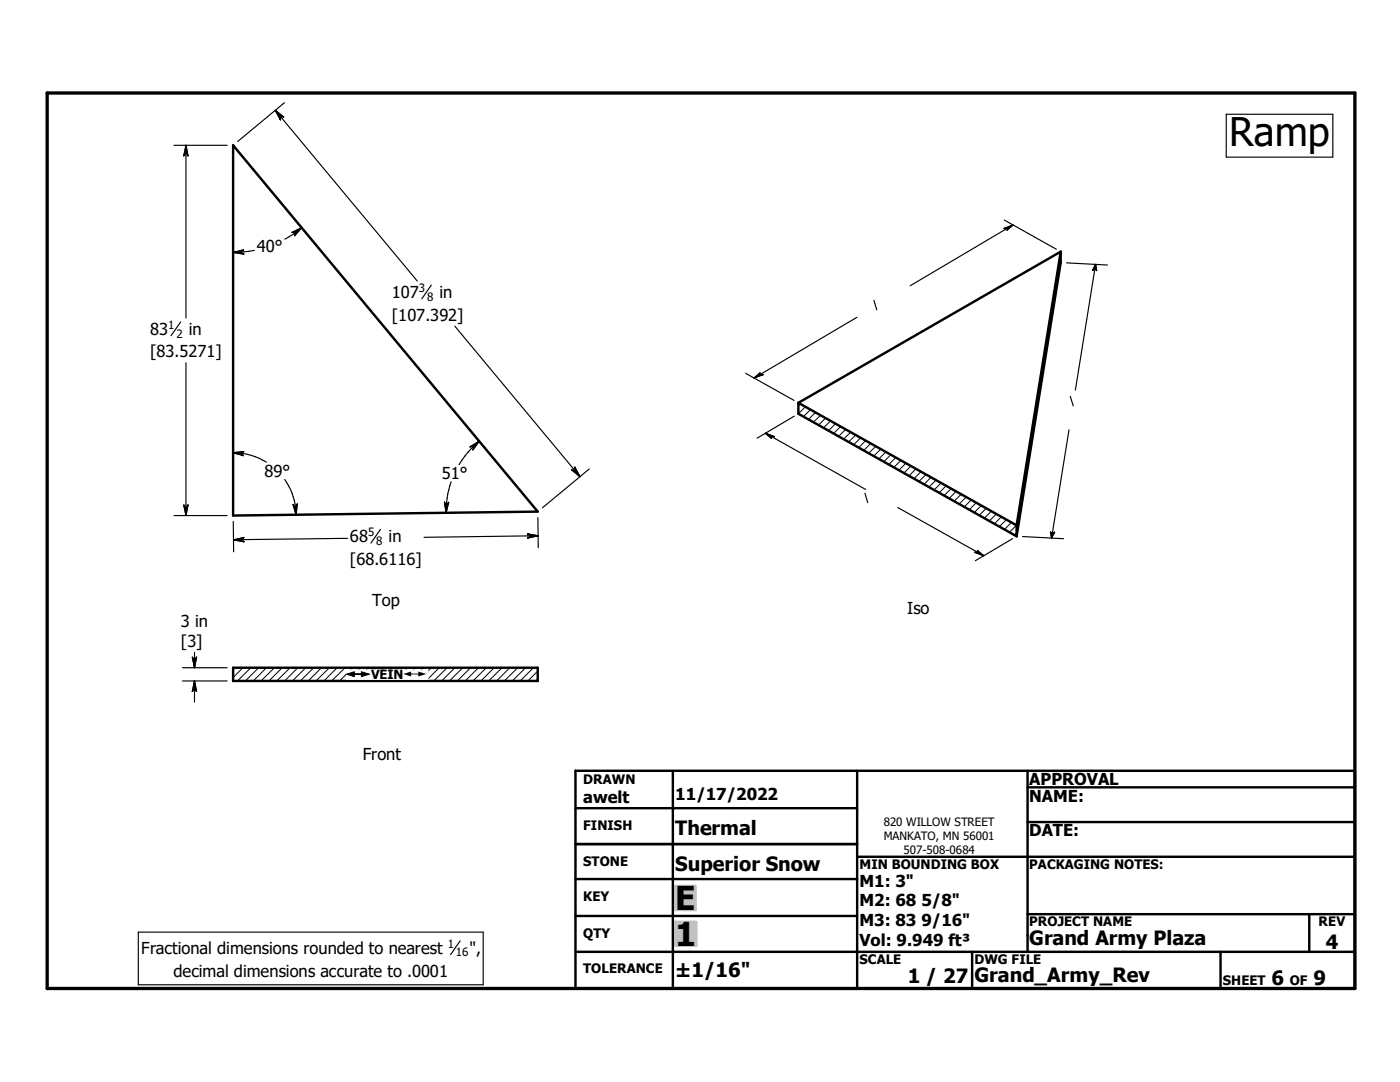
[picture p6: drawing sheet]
<svg xmlns="http://www.w3.org/2000/svg" width="279mm" height="216mm" viewBox="0 0 279 216" stroke-linecap="round" stroke-linejoin="round" font-family="sans-serif">
<g fill="none" stroke="#000" stroke-width=".48">
<path d="M46.5 29l60.8 73.1-60.8 .8zM211.7 50.2l-52.4 30.2M211.7 50.2v2.2l-8.8 54.6M211.7 50.2l-8.8 54.6M159.3 80.4v2.2l43.6 24.4M159.3 80.4l43.6 24.4M202.9 104.8v2.2M46.5 133.2h60.8v2.7h-60.8zM114.8 153.8h155.6v43.4h-155.6zM134.3 153.8v43.4M171.1 153.8v43.4M205.1 157.1h65.3"/>
<path d="M205.1 153.8v36.1M114.8 175.4h56.3M114.8 161.3h56.3M114.8 168.4h56.3M171.1 171h99.3M205.1 164h65.3M114.8 182.8h56.3M114.8 189.9h155.6M194 189.9v7.3M205.1 182.4h65.3M243.6 189.9v7.3M261.3 182.4v7.5"/>
</g>
<g fill="none" stroke="#000" stroke-width=".2">
<path d="M210.5 59.6l-.4 .4M210.8 57.8l-.4 .4M211.1 55.9l-.4 .4M211.4 54.1l-.4 .4M211.7 52.2l-.4 .4M211.7 50.6l-.1 .1M207.5 78.3l-.4 .4M207.8 76.4l-.4 .4M208.1 74.5l-.4 .4M208.4 72.7l-.4 .4M208.7 70.8l-.4 .4M209 69l-.4 .4"/>
<path d="M209.3 67.1l-.4 .4M209.6 65.2l-.4 .4M209.9 63.4l-.4 .4M210.2 61.5l-.4 .4M159.7 80.6l-.4 .4M160.7 81.2l-1.4 1.4M161.7 81.8l-1.3 1.3M162.7 82.3l-1.4 1.4M163.7 82.9l-1.4 1.3M164.8 83.4l-1.4 1.4M165.7 84l-1.4 1.4M166.7 84.5l-1.3 1.4"/>
<path d="M167.8 85.1l-1.4 1.4M168.7 85.7l-1.3 1.4M169.8 86.2l-1.4 1.4M170.8 86.8l-1.4 1.4M171.8 87.4l-1.4 1.4M172.8 87.9l-1.4 1.4M173.8 88.5l-1.4 1.4M174.8 89.1l-1.4 1.3M175.8 89.6l-1.4 1.4M176.8 90.2l-1.4 1.4M177.8 90.7l-1.4 1.4M178.8 91.3l-1.4 1.4"/>
<path d="M179.8 91.9l-1.4 1.3M180.8 92.4l-1.4 1.4M181.8 93l-1.4 1.4M182.8 93.6l-1.4 1.4M183.8 94.1l-1.4 1.4M184.8 94.7l-1.4 1.4M185.8 95.3l-1.4 1.3M186.8 95.8l-1.4 1.4M187.8 96.4l-1.4 1.4M188.8 96.9l-1.4 1.4M189.8 97.5l-1.4 1.4M190.8 98l-1.4 1.4"/>
<path d="M191.8 98.6l-1.4 1.4M192.8 99.2l-1.4 1.4M193.8 99.8l-1.4 1.3M204.2 98.8l-.4 .4M204.5 96.9l-.4 .4M204.8 95l-.4 .4M205.1 93.2l-.4 .4M205.4 91.3l-.4 .4M205.7 89.4l-.4 .4M206 87.6l-.4 .4M206.3 85.7l-.4 .4M206.6 83.9l-.4 .4"/>
<path d="M206.9 82l-.4 .4M207.2 80.1l-.4 .4M194.8 100.3l-1.4 1.4M195.8 100.9l-1.4 1.4M196.8 101.4l-1.4 1.4M197.9 102l-1.4 1.4M198.8 102.6l-1.4 1.3M199.8 103.1l-1.3 1.4M200.9 103.7l-1.4 1.4M201.8 104.2l-1.3 1.4M202.9 104.8l-1.4 1.4M203 106.2l-.5 .6"/>
<path d="M203.3 104.3l-.4 .5M203.6 102.5l-.4 .4M203.9 100.6l-.4 .4M46.9 133.2l-.4 .4M48.5 133.2l-2 2M50.1 133.2l-2.7 2.7M51.6 133.2l-2.6 2.7M53.2 133.2l-2.7 2.7M54.8 133.2l-2.7 2.7M56.3 133.2l-2.6 2.7M57.9 133.2l-2.7 2.7M59.4 133.2l-2.6 2.7"/>
<path d="M61 133.2l-2.6 2.7M62.6 133.2l-2.7 2.7M64.2 133.2l-2.7 2.7M65.7 133.2l-2.6 2.7M67.3 133.2l-2.7 2.7M68.9 133.2l-2.7 2.7M70.4 133.2l-2.6 2.7M72 133.2l-2.7 2.7M73.6 133.2l-2.7 2.7M75.1 133.2l-2.6 2.7M76.7 133.2l-2.7 2.7M78.3 133.2l-2.7 2.7"/>
<path d="M79.8 133.2l-2.6 2.7M81.4 133.2l-2.7 2.7M82.9 133.2l-2.6 2.7M84.5 133.2l-2.6 2.7M86.1 133.2l-2.7 2.7M87.7 133.2l-2.7 2.7M89.2 133.2l-2.6 2.7M90.8 133.2l-2.7 2.7M92.4 133.2l-2.7 2.7M93.9 133.2l-2.6 2.7M95.5 133.2l-2.7 2.7M97.1 133.2l-2.7 2.7"/>
<path d="M98.6 133.2l-2.6 2.7M100.2 133.2l-2.7 2.7M101.7 133.2l-2.6 2.7M103.3 133.2l-2.6 2.7M104.9 133.2l-2.7 2.7M106.5 133.2l-2.7 2.7M107.3 135.5l-.4 .4M107.3 133.9l-1.9 2"/>
</g>
<path d="M9.4 18.6h261v178.6h-261z" fill="none" stroke="#000" stroke-width=".66"/>
<g fill="#c0c0c0" stroke="#c0c0c0" stroke-width=".48">
<path d="M134.8 183.9h4.2v4.8z"/>
<path d="M134.8 183.9l4.2 4.8h-4.2z"/>
<path d="M134.8 176.8h4v4.8z"/>
<path d="M134.8 176.8l4 4.8h-4z"/>
</g>
<g fill="none" stroke="#000" stroke-width=".23">
<path d="M34.7 29h10.6M37.1 30.4h.1M37.1 29v34.5M37.1 29l.4 2.1-.4-.7M37.1 29l-.4 2.1 .4-.7M54.9 22l28.4 34.1M54.9 22l1.7 1.4-.8-.3M54.9 22l1.1 1.9-.2-.8M55.8 23.1h.1M56.8 20.5l-9.4 7.7M244.7 22.8h21.3v8.6h-21.3zM47.9 50.3h.1"/>
<path d="M47.9 50.3l.7-.4-2.1 .5M47.9 50.3l.8 .4-2.2-.3M50.7 50l-2.1 .3-2.1 .1M59.1 46.3h.1M60.2 45.4l-1.7 1.3-1.6 1M60.2 45.4l-1.4 1.6 .3-.7M60.2 45.4l-1.9 1 .8-.1M86.1 56.9l-1.9 2.7M174.4 59.9l.6 1.9M200.4 43.9l10.4 5.8M201.2 45.4h.1M202.2 44.9l-20.6 12.1"/>
<path d="M202.2 44.9l-1.2 1 .2-.5M202.2 44.9l-1.8 .7 .8-.2M212.9 52.5l8.1 .4M218.5 53.5h.1M218.7 52.8l-4.1 25M218.7 52.8l.2 1.2-.4-.5M218.7 52.8l-.7 1.2 .5-.5M36 64.3l-1.9 2.7M37.1 72.4v30.5M90.8 65.1l24.9 30M148.8 74.5l9.7 5.4M151.5 74.9h.1"/>
<path d="M151.5 74.9l.2-.5-1.2 1M151.5 74.9l.8-.2-1.8 .7M171 63.3l-20.5 12.1M213.6 79.1l.6 1.9M46.5 90.3a12.9 12.9 0 0 1 6.7 1.9M46.5 90.3l2.2-.2-.8 .4M46.5 90.3l2.1 .6-.7-.4M47.9 90.5h.1M56.8 95.7a12.3 12.3 0 0 1 2.3 7M90 96.1l-.2 .8a18.9 18.9 0 0 0-.8 5.4M94.6 89h.1M95.6 88a18.2 18.2 0 0 0-4 4.7"/>
<path d="M95.6 88l-1.2 1.8 .2-.8M95.6 88l-1.8 1.2 .8-.2M114.9 94h.1M114.9 94l-.8-.2 1.6 1.3M114.9 94l-.2-.8 1 1.9M117.6 93.6l-9.3 7.7M152.7 86.4l20.1 11.3M152.7 86.4l1.9 .7-.9-.1M152.7 86.4l1.3 1.1-.3-.5M153.7 87h.1M158.5 83l-7.4 4.4M172.6 98.4l.6 1.9"/>
<path d="M213.3 85.8l-3.4 21.6M34.7 102.9h10.6M37.1 101.5h.1M37.1 101.5l-.4-.7 .4 2.1M37.1 101.5l.4-.7-.4 2.1M46.6 104.1v6M48 107.7h.1M48 107.7l.7-.4-2.1 .4M48 107.7l.7 .4-2.1-.4M59 101.3h.1M59 101.3l-.5-.6 .6 2M59 101.3l.3-.7-.2 2.1"/>
<path d="M69.4 107.4l-22.8 .3M75.9 105.6l-1.9 2.8M89.1 100.9h.1M89.1 100.9l-.4-.7 .3 2.1M89.1 100.9l.4-.7-.5 2.1M106 106.9h.1M107.3 103.3l.1 6M107.4 106.9l-22.8 .3M107.4 106.9l-2.1 .5 .7-.5M107.4 106.9l-2.1-.4 .7 .4M179.2 101.3l17.1 9.6M195.3 110.3h.1"/>
<path d="M195.3 110.3l-.8-.1 1.8 .7M195.3 110.3l-.2-.4 1.2 1M202.1 107.5l-7.5 4.4M204.1 107.1l8.1 .4M210 106.6h.1M210 106.6l-.3-.5 .2 1.3M210 106.6l.5-.4-.6 1.2M36.4 133.2h8.9M36.4 135.9h8.9M38.8 131.9h.1M38.8 137.2h.1M38.8 130.2v3"/>
<path d="M38.8 135.9v4.2M38.8 131.9l-.4-.8 .4 2.1M38.8 131.9l.4-.8-.4 2.1M38.8 135.9l.4 2.1-.4-.8M38.8 135.9l-.4 2.1 .4-.8M27.6 186h68.8v10.5h-68.8zM91.8 187.7l-1.9 2.8"/>
</g>
<g fill="#000" stroke="#000" stroke-width=".23">
<path d="M37.1 29l.4 2.1-.4-.7zM37.1 29v1.4l-.4 .7zM37.1 30.4l-.4 .7zM54.9 22l1.7 1.4-.8-.3zM54.9 22l.9 1.1 .2 .8zM55.8 23.1l.2 .8zM46.5 50.4l2.1-.5-.7 .4zM46.5 50.4l1.4-.1 .8 .4zM47.9 50.3l.8 .4zM59.1 46.3l1.1-.9-1.4 1.6zM58.3 46.4l1.9-1-1.1 .9zM58.3 46.4l.8-.1z"/>
<path d="M201.2 45.4l1-.5-1.2 1zM200.4 45.6l1.8-.7-1 .5zM200.4 45.6l.8-.2zM218.7 52.8l.2 1.2-.4-.5zM218.7 52.8l-.2 .7-.5 .5zM218 54l.5-.5zM150.5 75.4l1.2-1-.2 .5zM150.5 75.4l1-.5 .8-.2zM151.5 74.9l.8-.2zM46.5 90.3l2.2-.2-.8 .4zM46.5 90.3l1.4 .2 .7 .4zM47.9 90.5l.7 .4z"/>
<path d="M94.6 89l1-1-1.2 1.8zM93.8 89.2l1.8-1.2-1 1zM93.8 89.2l.8-.2zM114.1 93.8l.8 .2 .8 1.1zM114.7 93.2l1 1.9-.8-1.1zM114.7 93.2l.2 .8zM152.7 86.4l1.9 .7-.9-.1zM152.7 86.4l1 .6 .3 .5zM153.7 87l.3 .5zM36.7 100.8l.4 .7v1.4zM37.5 100.8l-.4 2.1v-1.4zM37.5 100.8l-.4 .7z"/>
<path d="M46.6 107.7l2.1-.4-.7 .4zM46.6 107.7h1.4l.7 .4zM48 107.7l.7 .4zM58.5 100.7l.5 .6 .1 1.4zM59.3 100.6l-.2 2.1-.1-1.4zM59.3 100.6l-.3 .7zM88.7 100.2l.4 .7-.1 1.4zM89.5 100.2l-.5 2.1 .1-1.4zM89.5 100.2l-.4 .7zM105.3 107.4l.7-.5h1.4zM105.3 106.5l2.1 .4h-1.4zM105.3 106.5l.7 .4z"/>
<path d="M194.5 110.2l.8 .1 1 .6zM195.1 109.9l1.2 1-1-.6zM195.1 109.9l.2 .4zM209.7 106.1l.3 .5-.1 .8zM210 106.6l.5-.4-.6 1.2zM210 106.6l.5-.4zM38.4 131.1l.4 .8v1.3zM39.2 131.1l-.4 2.1v-1.3zM39.2 131.1l-.4 .8zM38.8 135.9l.4 2.1-.4-.8zM38.8 135.9v1.3l-.4 .8zM38.8 137.2l-.4 .8z"/>
</g>
<g fill="#fff" stroke="#fff" stroke-width=".23">
<path d="M69.2 133.7h16.2v1.8z"/>
<path d="M69.2 133.7l16.2 1.8h-16.2z"/>
</g>
<text font-size="7.9" x="245.3" y="29.2">Ramp</text>
<g font-size="6.6">
<text x="134.7" y="181.6">E</text>
<text x="134.7" y="188.7">1</text>
</g>
<g font-size="3.9">
<text x="134.7" y="166.6">Thermal</text>
<text x="134.7" y="173.8">Superior Snow</text>
<text x="205.4" y="188.6">Grand Army Plaza</text>
<text x="264.6" y="189.3">4</text>
<text x="134.7" y="194.9">±1/16&quot;</text>
<text x="181.1" y="196.1">1 / 27</text>
<text x="194.5" y="196">Grand_Army_Rev</text>
<text x="253.8" y="196.6">6</text>
<text x="262.1" y="196.6">9</text>
</g>
<g font-size="3.3">
<text x="51.3" y="50.3">40°</text>
<text x="78.2" y="59.5">107</text>
<text x="87.7" y="59.5">in</text>
<text x="78.2" y="64">[107.392]</text>
<text x="30" y="66.8">83</text>
<text x="30" y="71.3">[83.5271]</text>
<text x="37.7" y="66.8">in</text>
<text x="52.8" y="95.2">89°</text>
<text x="88.2" y="95.6">51°</text>
<text x="69.8" y="108.2">68</text>
<text x="69.8" y="112.6">[68.6116]</text>
<text x="77.6" y="108.2">in</text>
<text x="36.1" y="125.1">3 in</text>
<text x="74.3" y="120.9">Top</text>
<text x="181" y="122.6">Iso</text>
<text x="36.1" y="129">[3]</text>
<text x="72.4" y="151.7">Front</text>
<text x="116.4" y="160.2">awelt</text>
<text x="134.7" y="159.7">11/17/2022</text>
<text x="205.4" y="156.7">APPROVAL</text>
<text x="205.4" y="159.9">NAME:</text>
<text x="205.4" y="166.9">DATE:</text>
<text x="171.5" y="176.9">M1: 3&quot;</text>
<text x="171.5" y="180.8">M2: 68 5/8&quot;</text>
<text x="171.5" y="184.8">M3: 83 9/16&quot;</text>
<text x="28.2" y="190.3">Fractional dimensions rounded to nearest</text>
<text x="93.7" y="190.3">&quot;,</text>
<text x="171.5" y="188.7">Vol: 9.949 ft³</text>
<text x="34.6" y="195">decimal dimensions accurate to .0001</text>
</g>
<g font-size="2.6">
<text x="116.4" y="156.4">DRAWN</text>
<text x="116.4" y="165.6">FINISH</text>
<text x="116.4" y="172.8">STONE</text>
<text x="171.5" y="173.4">MIN BOUNDING BOX</text>
<text x="205.4" y="173.4">PACKAGING NOTES:</text>
<text x="116.4" y="179.9">KEY</text>
<text x="205.4" y="184.8">PROJECT NAME</text>
<text x="263.1" y="184.8">REV</text>
<text x="116.4" y="187.1">QTY</text>
<text x="116.4" y="194.2">TOLERANCE</text>
<text x="171.5" y="192.4">SCALE</text>
<text x="194.5" y="192.4">DWG FILE</text>
<text x="244.1" y="196.6">SHEET</text>
<text x="257.4" y="196.6">OF</text>
</g>
<text font-size="2.5" x="74" y="135.5">VEIN</text>
<g font-size="2.3">
<text x="83.6" y="58.3">3</text>
<text x="85.3" y="60">8</text>
<text x="33.6" y="65.6">1</text>
<text x="35.2" y="67.4">2</text>
<text x="73.4" y="107">5</text>
<text x="75.1" y="108.7">8</text>
<text x="176.4" y="164.8">820 WILLOW STREET</text>
<text x="176.4" y="167.6">MANKATO, MN 56001</text>
<text x="180.3" y="170.3">507-508-0684</text>
<text x="89.4" y="189.1">1</text>
<text x="91" y="190.8">16</text>
</g>
<g font-size="2">
<text x="69.2" y="135.5">#</text>
<text x="80.5" y="135.5">#</text>
</g>
</svg>
